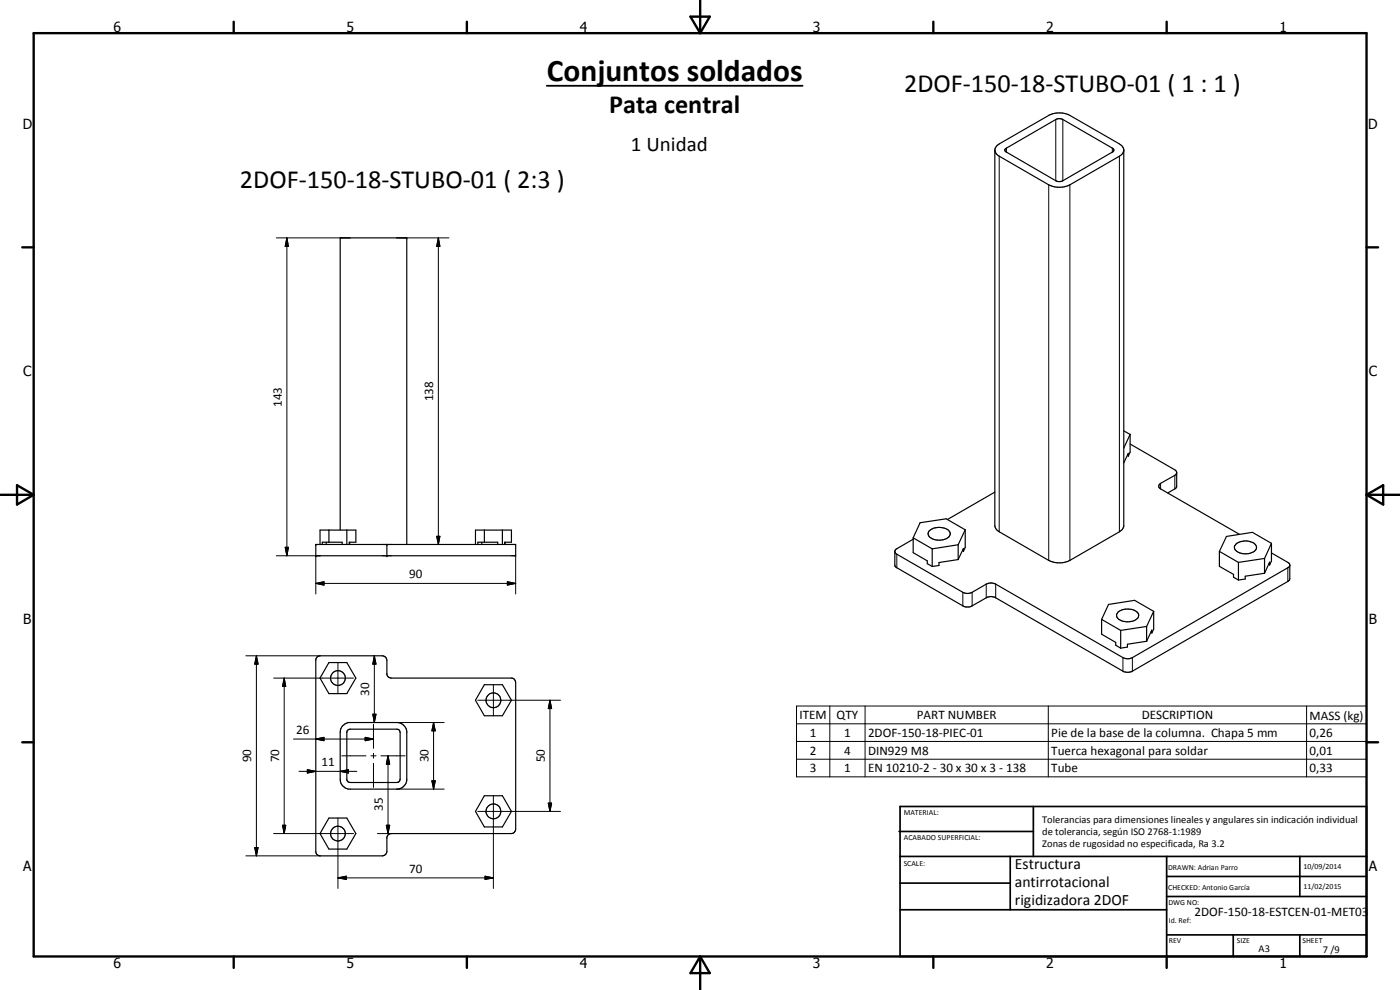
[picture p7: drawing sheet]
<svg xmlns="http://www.w3.org/2000/svg" width="420mm" height="297mm" viewBox="0 0 420 297" stroke-linecap="round" stroke-linejoin="round" font-family="sans-serif">
<g fill="none" stroke="#000" stroke-width=".35">
<path d="M298.6 45l.2 .9 .7 .8 15.2 8.8a7.1 7.1 0 0 0 6.4 0l15.2-8.8 1-1.4M299.2 43.6l15.5-9a7 7 0 0 1 6.4 0l14.8 8.6 .9 .7 .5 .8v113.3l-.5 .8-.9 .8-14.8 8.5a7.2 7.2 0 0 1-6.4 0l-14.8-8.5-.9-.8-.4-1.1v-112.7zM301.8 44.6l15.3-8.9 .5-.1 1.2 .1 15 8.7a.61 .61 0 0 1 .5 .6 .61 .61 0 0 1-.5 .6l-15 8.8-1.2 .1-.5-.1-15.3-8.9-.2-.3zM337.3 129.3l1.9 1M338.4 136.4l.2 .5M338.6 136.9v-.9l-1.3 2.9M339.2 133.2l13.8 8.1 .1 .4v4.3l-.5 .7-2.1 1.2M339.2 130.3v5.4l-.6 1.2M339.2 130.3l-1.9 4.2M98.7 159v3.7M102.1 159v-87.6h20v92M104.1 159v4.4"/>
<path d="M145.4 159v3.7M150.8 159v4.4M278.8 159.3a4.5 4.5 0 0 1 6.2 .3 1.54 1.54 0 0 1-1.1 2.1 4.2 4.2 0 0 1-5.3-1.1v-.8zM289.7 159l-5.7-3.3-7.9 1.1-2 4.6M289.7 159v5.3l-.6 1.1M289.7 159l-2.1 4.4M298.6 147.7l-14.3 8.2M353.1 141.9l-.5 .7-4.3 2.4a.89 .89 0 0 0-.5 .9 .89 .89 0 0 0 .5 .8l23.7 13.6M94.8 163.4h60v3.4h-60zM96 163.4v-4.4h10.8v3.7h-2v.7M96.7 163.4v-.7h6v.7M97.9 162.7v.7"/>
<path d="M104.9 162.7v.7M116.1 163.4v3.4M142.7 163.4v-4.4h10.8v3.7h-2v.7M143.4 163.4v-.7h6v.7M144.6 162.7v.7M151.6 162.7v.7M268.6 165.6l.5 .7 19.9 11.4a2.99 2.99 0 0 0 2.7 0l4.3-2.4a3.1 3.1 0 0 1 2.8 0l38.2 22a3.1 3.1 0 0 0 2.8 0l46.9-27.1 .4-.5M274.1 161.8l-5.4 3.2-.1 .4v4.3l.3 .5 20.6 11.8h1.7l5.1-2.8a2.86 2.86 0 0 1 2.5 .2l38.2 22a3.1 3.1 0 0 0 2.8 0l47.1-27.2 .2-.6-.1-4.4-5.4-3.3M274.1 161.4v4.4l4.2 2.5v.8l1.5 .9M274.1 161.4l5.7 3.3M279.8 164.7v5.3M287.6 167.9l-5.8 .9v.9l-2 .3"/>
<path d="M287.6 163.4v4.5M287.6 163.4l-7.8 1.3M288.9 165l.2 .4M289.1 165.4v-.8l-1.5 3.3M366 165.4v4.5l4.2 2.4v.9l1.5 .8M366 165.4l5.7 3.3M371 163.2a4.5 4.5 0 0 1 6 .5 1.7 1.7 0 0 1-1.6 2.2 4.3 4.3 0 0 1-4.9-1.2v-.8zM371.7 168.7v5.3M379.5 172l-5.8 .9v.8l-2 .3M379.5 167.6v4.4M379.5 167.6l-7.8 1.1M380.8 169.1l.2 .4"/>
<path d="M381 169.5v-.8l-1.5 3.3M381.6 163l-5.7-3.3-7.8 1.3-2.1 4.4M381.6 163v5.3l-.6 1.2M381.6 163l-2.1 4.6M95.2 197.1l.9-.3h18.9l.7 .3 .4 .8 .1 4.7 .5 .6 .7 .3h36.3l.7 .3 .4 1v44l-.4 .9-1 .4h-36l-.7 .2-.5 .7-.1 4.7-.4 .7-.7 .4h-18.9l-.9-.4-.4-.7v-57.8zM98.7 198.8h5.4l2.7 4.7-2.7 4.6h-5.4l-2.7-4.6zM330.6 185.8v4.5l4.2 2.4v.9l1.5 .9M330.6 185.8l5.7 3.3M335.6 183.6a4.6 4.6 0 0 1 6 .5 1.98 1.98 0 0 1-2.3 2.4 3.6 3.6 0 0 1-4.2-1.7v-.5zM336.3 189.1v5.4M344.1 192.4l-5.7 .9v.8l-2.1 .4M344.1 188v4.4"/>
<path d="M344.1 188l-7.8 1.1M345.5 189.5l.2 .4M345.7 189.9v-.8l-1.6 3.3M346.2 183.4l-5.7-3.3-7.8 1.3-2.1 4.4M346.2 183.4v5.4l-.5 1.1M346.2 183.4l-2.1 4.6M102.7 217.9l.9-.7 1.1-.4h14.8a3.1 3.1 0 0 1 2.6 2.6v14.8a3.2 3.2 0 0 1-2.6 2.6h-14.8a3 3 0 0 1-2.6-3v-14l.1-.8zM104.3 219.2l.8-.4h14l.6 .2 .4 .8v14l-.2 .6-.8 .4h-14l-.6-.2-.4-.6v-14.4zM145.4 205.4h5.4l2.7 4.7-2.7 4.7h-5.4l-2.7-4.7zM145.4 238.8h5.4l2.7 4.7-2.7 4.6h-5.4l-2.7-4.6zM98.7 245.4h5.4l2.7 4.7-2.7 4.7h-5.4l-2.7-4.7z"/>
<circle cx="101.4" cy="203.4" r="2.22"/>
<circle cx="148.1" cy="210.1" r="2.22"/>
<circle cx="101.4" cy="250.1" r="2.21"/>
<circle cx="148.1" cy="243.4" r="2.22"/>
</g>
<g fill="none" stroke="#000" stroke-width=".3">
<path d="M316.9 35.9v18.3M319 35.9v18.3M299.9 46.9v112.7M302 44.4v1.2M314.7 55.5v112.6M321.1 55.5v112.6M333.8 44.4v1.2M335.9 46.9v112.7M82.9 71.4h22.2M86.1 71.4l.5 2.5h-1zM86.1 71.4v95.4M119.1 71.4h15.6"/>
<path d="M131.6 71.4l.4 2.5h-.9zM131.6 71.4v92M348.3 145v1.7M352.6 142.6v4.1M82.9 166.8h13.2M85.6 164.2h1l-.5 2.6zM94.8 175l2.4-.5v1.1zM94.8 175h60M94.8 166.8v11.4M131.1 160.9h.9l-.4 2.5zM152.3 174.5l2.5 .5-2.5 .6zM154.8 166.8v11.4"/>
<path d="M269.1 166.3v4M289 177.7v4.1M291.7 177.7v4.1M296 175.3v4.1M298.8 175.3v4.1M386.5 170.3v4.2M73.8 196.8h22.3M77 196.8l.5 2.5h-1.1zM77 196.8v60M101.4 198.8v9.4M112.3 196.8l.5 2.5h-.9zM112.3 196.8v20"/>
<path d="M337 197.3v4.1M339.8 197.3v4.1M82.1 203.5h24M85.3 203.5l.5 2.5h-1zM85.3 203.5v46.6M111.9 214.3h.9l-.5 2.5zM112.1 217.3v7.2M119.1 216.8h14.2M130.1 216.8l.5 2.5h-1zM130.1 216.8v20M143.4 210.1h24.8M148.1 205.4v9.4"/>
<path d="M165 210.1l.6 2.5h-1.1zM165 210.1v33.4M239 211.8h171.1v21.3h-171.1zM239 217.2h171.1M249 211.8v21.3M259.6 211.8v21.3M314.6 211.8v21.3M392.1 211.8v21.3M88.1 221.7h24M89.7 231.4h17.4M92.2 230.9l2.6 .5-2.6 .5zM94.8 221.7l2.4-.5v1z"/>
<path d="M102.1 231.4l2.5-.5v1zM102.6 226.8h7.2M109.6 221.2l2.5 .5-2.5 .5zM111.3 226.8h1.5M112.1 226v1.5M112.1 229v7.3M114.3 226.8h7.3M116.4 226.8l.6 2.5h-1.1zM116.4 226.8v23.3M119.1 236.8h14.2M129.6 234.3h1l-.5 2.5zM148.1 238.7v27.9"/>
<path d="M239 222.5h171.1M239 227.8h171.1M73.8 256.8h22.3M76.4 254.3h1.1l-.5 2.5zM82.1 250.1h24M84.8 247.6h1l-.5 2.5zM101.4 245.4v21.2M113.3 250.1h4.1M115.9 247.6h1.1l-.6 2.5zM143.4 243.5h24.8M164.5 241h1.1l-.6 2.5zM101.4 263.4l2.5-.5v1z"/>
<path d="M101.4 263.4h46.7M145.6 262.9l2.5 .5-2.5 .5z"/>
</g>
<g fill="#000">
<circle cx="122.1" cy="71.4" r=".18"/>
<circle cx="94.8" cy="163.4" r=".18"/>
<circle cx="94.8" cy="166.8" r=".18"/>
<circle cx="116.1" cy="163.4" r=".18"/>
<circle cx="116.1" cy="166.8" r=".18"/>
</g>
<g fill="none" stroke="#000" stroke-width=".71">
<path d="M10.1 9.9h400v277.1h-400zM70.1 6.5v3.4M140.1 6.5v3.4M207.2 5h5.8l-2.9 4.9zM210.1 0v9.9M280.1 6.5v3.4M350.1 6.5v3.4M6.7 74.2h3.4M410.1 74.2h3.5M.1 148.5h10M5.1 145.6l5 2.9-5 2.9zM410.1 148.5h10"/>
<path d="M410.1 148.5l5-2.9v5.8zM6.7 222.7h3.4M410.1 222.7h3.5M70.1 287v3.4M140.1 287v3.4M210.1 287v10M210.1 287l2.9 5h-5.8zM280.1 287v3.4M350.1 287v3.4"/>
</g>
<g fill="none" stroke="#000" stroke-width=".51">
<path d="M269.8 249.5h40.3M270.1 242h140v45h-140zM270.1 257h140M303.2 257v16M310.1 242v15M350.1 257v30M390.1 257v12M270.1 265h33.1M270.1 273h80M350.1 269h60M350.1 263h60M350.1 280.5h60"/>
<path d="M370.1 280.5v6.5M390.1 280.5v6.5"/>
</g>
<path d="M164.1 25.7h76.8" fill="none" stroke="#000" stroke-width=".53"/>
<g fill="#000">
<path d="M86.1 71.4l.5 2.5h-1zM131.6 71.4l.4 2.5h-.9zM85.6 164.2h1l-.5 2.6zM94.8 175l2.4-.5v1.1zM131.1 160.9h.9l-.4 2.5zM152.3 174.5l2.5 .5-2.5 .6zM77 196.8l.5 2.5h-1.1zM112.3 196.8l.5 2.5h-.9zM85.3 203.5l.5 2.5h-1zM111.9 214.3h.9l-.5 2.5zM130.1 216.8l.5 2.5h-1zM165 210.1l.6 2.5h-1.1z"/>
<path d="M92.2 230.9l2.6 .5-2.6 .5zM94.8 221.7l2.4-.5v1zM102.1 231.4l2.5-.5v1zM109.6 221.2l2.5 .5-2.5 .5zM116.4 226.8l.6 2.5h-1.1zM129.6 234.3h1l-.5 2.5zM76.4 254.3h1.1l-.5 2.5zM84.8 247.6h1l-.5 2.5zM115.9 247.6h1.1l-.6 2.5zM164.5 241h1.1l-.6 2.5zM101.4 263.4l2.5-.5v1zM145.6 262.9l2.5 .5-2.5 .5z"/>
</g>
<text font-size="9.4" x="164.1" y="24.4">Conjuntos soldados</text>
<g font-size="7.9">
<text x="271.3" y="27.6">2DOF-150-18-STUBO-01 ( 1 : 1 )</text>
<text x="182.9" y="33.9">Pata central</text>
<text x="72" y="56.3">2DOF-150-18-STUBO-01 ( 2:3 )</text>
</g>
<text font-size="6.3" x="189.3" y="45.2">1 Unidad</text>
<g font-size="4.7">
<text x="304.6" y="260.7">Estructura</text>
<text x="304.6" y="266.1">antirrotacional</text>
<text x="304.6" y="271.5">rigidizadora 2DOF</text>
</g>
<g font-size="4.2">
<text x="34" y="9.6">6</text>
<text x="104" y="9.6">5</text>
<text x="174" y="9.6">4</text>
<text x="244" y="9.6">3</text>
<text x="314" y="9.6">2</text>
<text x="384" y="9.6">1</text>
<text x="6.8" y="38.7">D</text>
<text x="410.6" y="38.7">D</text>
<text x="7" y="112.9">C</text>
<text x="410.8" y="112.9">C</text>
<text x="7" y="187.1">B</text>
<text x="410.8" y="187.1">B</text>
<text x="7" y="261.4">A</text>
<text x="410.8" y="261.4">A</text>
<text x="34" y="290.4">6</text>
<text x="104" y="290.4">5</text>
<text x="174" y="290.4">4</text>
<text x="244" y="290.4">3</text>
<text x="314" y="290.4">2</text>
<text x="384" y="290.4">1</text>
</g>
<g font-size="3.9">
<text x="84.6" y="122.1" transform="rotate(-90 84.6 122.1)">143</text>
<text x="130" y="120.4" transform="rotate(-90 130 120.4)">138</text>
<text x="122.8" y="173.5">90</text>
<text x="110.8" y="208.8" transform="rotate(-90 110.8 208.8)">30</text>
<text x="239.9" y="215.8">ITEM</text>
<text x="251.1" y="215.8">QTY</text>
<text x="275.2" y="215.8">PART NUMBER</text>
<text x="342.6" y="215.8">DESCRIPTION</text>
<text x="393" y="215.9">MASS (kg)</text>
<text x="88.9" y="220.2">26</text>
<text x="243" y="221.1">1</text>
<text x="253.3" y="221.1">1</text>
<text x="260.5" y="221.1">2DOF-150-18-PIEC-01</text>
<text x="315.5" y="221.1">Pie de la base de la columna. Chapa 5 mm</text>
<text x="393" y="221.1">0,26</text>
<text x="243" y="226.4">2</text>
<text x="253.3" y="226.4">4</text>
<text x="260.5" y="226.4">DIN929 M8</text>
<text x="315.5" y="226.5">Tuerca hexagonal para soldar</text>
<text x="393" y="226.4">0,01</text>
<text x="75.4" y="228.8" transform="rotate(-90 75.4 228.8)">90</text>
<text x="83.8" y="228.8" transform="rotate(-90 83.8 228.8)">70</text>
<text x="96.5" y="229.9">11</text>
<text x="128.6" y="228.8" transform="rotate(-90 128.6 228.8)">30</text>
<text x="163.5" y="228.8" transform="rotate(-90 163.5 228.8)">50</text>
<text x="243" y="231.7">3</text>
<text x="253.3" y="231.7">1</text>
<text x="260.5" y="231.7">EN 10210-2 - 30 x 30 x 3 - 138</text>
<text x="315.5" y="231.8">Tube</text>
<text x="393" y="231.7">0,33</text>
<text x="114.9" y="243.2" transform="rotate(-90 114.9 243.2)">35</text>
<text x="122.8" y="261.8">70</text>
<text x="358.5" y="275">2DOF-150-18-ESTCEN-01-MET03</text>
</g>
<g font-size="3.1">
<text x="312.7" y="246.8">Tolerancias para dimensiones lineales y angulares sin indicación individual</text>
<text x="312.7" y="250.4">de tolerancia, según ISO 2768-1:1989</text>
<text x="312.7" y="254">Zonas de rugosidad no especificada, Ra 3.2</text>
<text x="377.7" y="285.6">A3</text>
<text x="397" y="285.9">7 /9</text>
</g>
<g font-size="2.4">
<text x="271.2" y="244.4">MATERIAL:</text>
<text x="271.3" y="252">ACABADO SUPERFICIAL:</text>
<text x="271.2" y="259.7">SCALE:</text>
<text x="350.6" y="261">DRAWN: Adrian Parro</text>
<text x="391.2" y="260.6">10/09/2014</text>
<text x="350.6" y="267.1">CHECKED: Antonio García</text>
<text x="391.2" y="266.7">11/02/2015</text>
<text x="350.6" y="271.4">DWG NO:</text>
<text x="350.8" y="276.9">Id. Ref:</text>
<text x="350.8" y="282.8">REV</text>
<text x="371.2" y="282.9">SIZE</text>
<text x="390.9" y="282.9">SHEET</text>
</g>
</svg>
